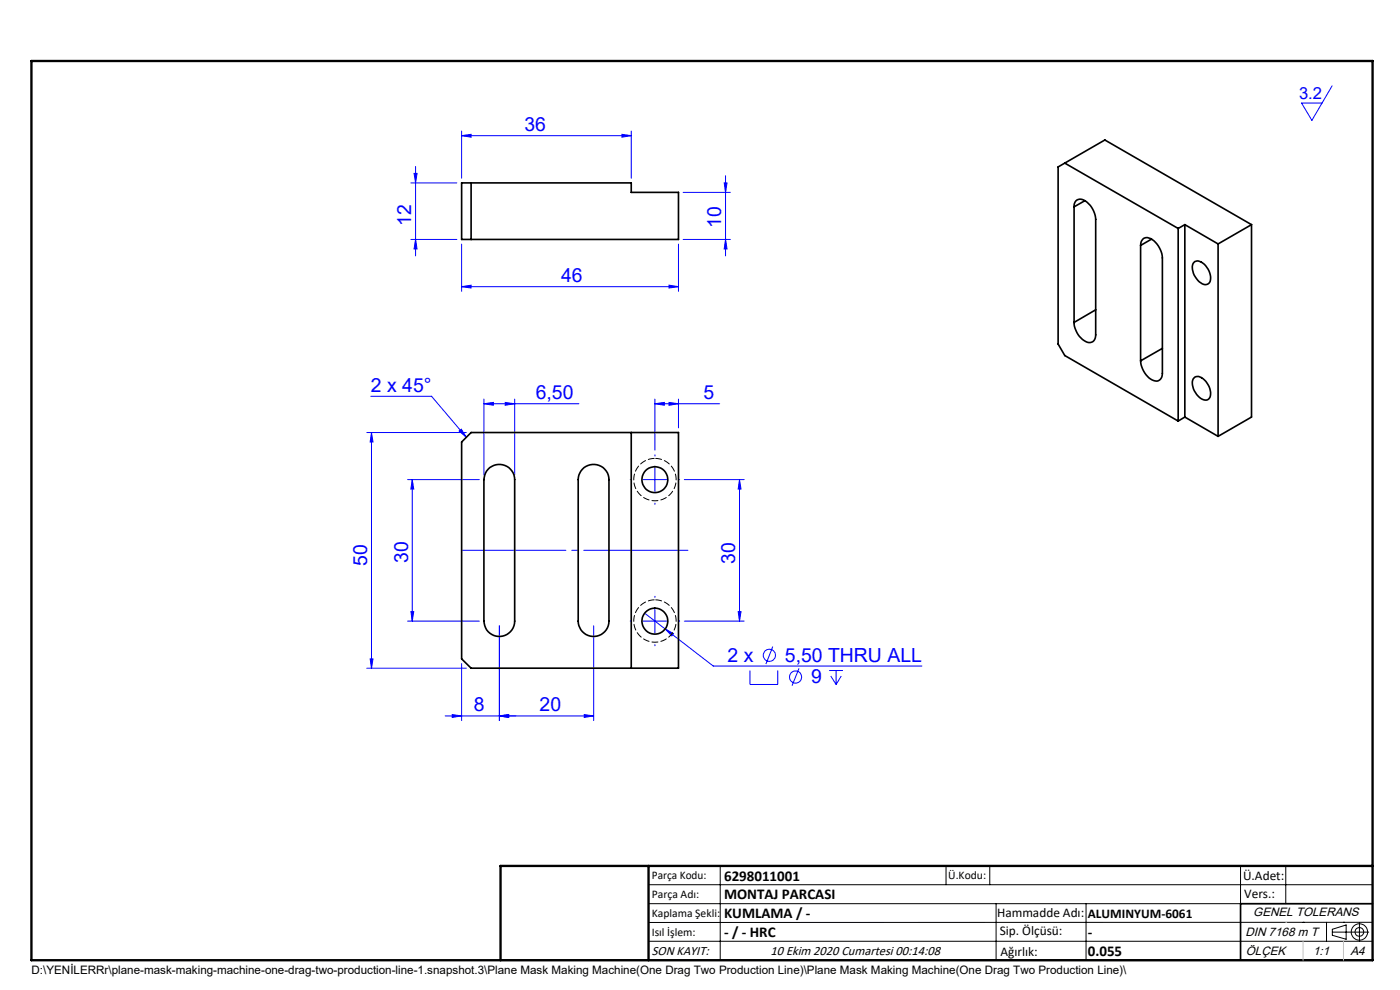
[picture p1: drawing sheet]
<svg xmlns="http://www.w3.org/2000/svg" width="297mm" height="210mm" viewBox="0 0 297 210" stroke-linecap="round" stroke-linejoin="round" font-family="sans-serif">
<g fill="none" stroke="#00f" stroke-width=".21">
<path d="M282.6 18.2l-4.3 7.3-2.2-3.6h4.4M87.2 38.8h9.7M87.8 36.8h.7l-.3 2zM88.2 35.3v19M97.9 28.8l2-.3v.6zM97.9 27.8v10M97.9 28.8h36M131.9 28.5l2 .3-2 .3zM133.9 27.8v10M153.6 38.8h.6l-.3 2zM153.9 37.3v17M87.2 50.8h9.7"/>
<path d="M88.2 50.8l.3 2h-.7zM97.9 51.8v10M143.9 51.8v10M144.9 50.8h10M144.9 40.8h10M153.9 50.8l.3 2h-.6zM97.9 60.8l2-.3v.6zM97.9 60.8h46M141.9 60.5l2 .3-2 .3zM77.8 91.7h21.1M78.7 84.1h12.8l7.4 8.6M78.8 91.7v50"/>
<path d="M78.8 91.7l.3 2.1h-.6zM97.4 91.4l.5-.4 1 1.7zM102.7 85.6l2-.2v.6zM102.7 84.7v16M102.7 85.6h20.1M107.2 85.4l2 .2-2 .4zM109.2 84.7v16M138.9 85.6l2-.2v.6zM138.9 84.7v10.8M138.9 99.3v4.9M138.9 85.6h13.8M141.9 85.4l2 .2-2 .4z"/>
<path d="M143.9 84.7v6.1M86.5 101.7h15.2M87.5 101.7v30.1M87.5 101.7l.3 2h-.6zM136.4 101.7h5M145.2 101.7h12.7M156.9 101.7v30.1M156.9 101.7l.3 2h-.6zM78.5 139.8h.6l-.3 1.9zM86.5 131.8h15.2M87.2 129.7h.6l-.3 2.1zM105.9 132.7v20.2"/>
<path d="M125.9 132.7v20.2M136.4 131.8h5M136.7 130.1l4.4 3.3M138.9 129.2v5.1M141.1 133.4l1.8 1-.4 .5zM141.1 133.4l10.2 7.9h44.3M145.2 131.8h12.7M156.6 129.7h.6l-.3 2.1zM163.9 137.2l-1.4 3.7M77.8 141.7h21.1M94.4 151.9h31.5M95.9 151.6l2 .3-2 .3z"/>
<path d="M97.9 140.7v12.2M105.9 151.9l2-.3v.6zM123.9 151.6l2 .3-2 .3zM159.1 142.2v3h5.9v-3M169.5 141.8l-1.5 3.6M175.9 142.2h2.9M176.2 143.4l1.2 1.8M177.4 142.2v3M178.5 143.4l-1.1 1.8"/>
<circle cx="163.2" cy="139" r="1.29"/>
<circle cx="168.8" cy="143.6" r="1.29"/>
</g>
<g fill="none" stroke="#000" stroke-width=".21">
<path d="M137.6 187.7h153.6M137.6 191.7h153.6M137.6 199.7h153.6M152.8 183.7v20M200.7 183.7v4M210 183.7v4M211.3 191.7v12M230.4 191.7v12M263.2 183.7v20M272.8 183.7v8M276.4 195.6h.1M281.4 195.6v4.1"/>
<path d="M282.6 197.7h7.8M282.6 197.1l3-.9v3l-3-.8zM285 195.6h.1M288.4 195.8v3.8M291.2 195.6l-153.6 .1"/>
<circle cx="288.4" cy="197.7" r="1.74"/>
<circle cx="288.4" cy="197.7" r=".93"/>
</g>
<path d="M97.9 116.7h48" fill="none" stroke="#00f" stroke-width=".21" stroke-dasharray="30.5 1.3 1.3 1.3" stroke-dashoffset="8.4"/>
<path d="M138.9 96.7v-.2M133.9 101.7h-.2M138.9 106.7v.3M143.9 101.7h.3M133.9 131.7h-.2M138.9 126.7v-.2M138.9 136.7v.3M143.9 131.7h.3" fill="none" stroke="#00f" stroke-width=".21" stroke-dasharray="30.5 1.3 1.3 1.3"/>
<path d="M291.2 191.7h-28v12M106.2 203.7h185" fill="none" stroke="#000" stroke-width=".35"/>
<path d="M6.7 12.9h284.5v190.8h-284.5zM137.6 183.7v20M291.2 183.7h-185v20" fill="none" stroke="#000" stroke-width=".5"/>
<path d="M272.8 195.6h.1M276.4 199.7v4M285 199.7v4" fill="none" stroke="#c0c0c0" stroke-width=".21"/>
<g fill="#00f">
<path d="M131.9 28.5l2 .3-2 .3zM97.9 28.8l2-.3v.6z"/>
<path d="M105.9 151.9l2-.3v.6zM123.9 151.6l2 .3-2 .3zM102.7 85.6l2-.2v.6zM107.2 85.4l2 .2-2 .4zM141.1 133.4l1.4 1.5 .4-.5zM97.4 91.4l.5-.4 1 1.7zM97.9 60.8l2-.3v.6zM141.9 60.5l2 .3-2 .3z"/>
<path d="M138.9 85.6l2-.2v.6zM141.9 85.4l2 .2-2 .4z"/>
<path d="M105.9 151.9l2-.3v.6zM95.9 151.6l2 .3-2 .3z"/>
<path d="M156.9 101.7l.3 2h-.6zM156.6 129.7h.6l-.3 2.1zM78.8 91.7l.3 2.1h-.6zM78.5 139.8h.6l-.3 1.9zM87.5 101.7l.3 2h-.6zM87.2 129.7h.6l-.3 2.1zM87.8 36.8h.7l-.3 2zM88.2 50.8l.3 2h-.7zM153.6 38.8h.6l-.3 2zM153.9 50.8l.3 2h-.6z"/>
</g>
<g fill="none" stroke="#000" stroke-width=".35">
<path d="M97.9 38.8h36v2h10v10h-46zM99.9 38.8v12M225.9 34.6l24 13.9M227.9 43.9a1.42 1.42 0 0 1 .7-1.6 1.42 1.42 0 0 1 1.7 .4 5.2 5.2 0 0 1 2.1 3.8v24.5a1.43 1.43 0 0 1-.7 1.6 1.43 1.43 0 0 1-1.7-.4 5 5 0 0 1-2.1-3.8M227.9 43.9v24.5M230.2 42.6l-2.3 1.3M242 52.1a1.43 1.43 0 0 1 .7-1.6 1.43 1.43 0 0 1 1.7 .3 5.3 5.3 0 0 1 2.2 3.9v24.5a1.44 1.44 0 0 1-.8 1.5 1.44 1.44 0 0 1-1.7-.3 5.3 5.3 0 0 1-2.1-3.9M242 52.1v24.4M244.3 50.7l-2.3 1.4M249.9 48.5v40.8M251.4 47.7l7 4M251.4 47.7l-1.5 .8"/>
<path d="M251.4 47.7v40.8M253.3 55.7a1.58 1.58 0 0 1 2.2 .4 3.6 3.6 0 0 1 1.1 3.9 1.4 1.4 0 0 1-2.2-.2 3.8 3.8 0 0 1-1.3-3.9zM258.4 51.7v40.9M265.5 47.7l-7.1 4M265.5 47.7l-31.1-18-9.9 5.7v37.6l1.4 2.4 24 13.9M265.5 47.7v40.8l-7.1 4.1M232.4 65.7l-4.5 2.7M246.6 73.9l-4.6 2.6M99.9 91.7h44v50h-44l-2-1.9v-46zM103.9 99.2a3.3 3.3 0 0 1 3.4-.4 3.3 3.3 0 0 1 1.9 2.9v30.1a3.3 3.3 0 0 1-3.3 3.2 3.3 3.3 0 0 1-3.2-3.2v-30.1l.3-1.4zM123.5 99.5a3.3 3.3 0 0 1 3.6-.8 3.3 3.3 0 0 1 2.1 3v30.1a3.3 3.3 0 0 1-3.3 3.2 3.3 3.3 0 0 1-3.2-3.2v-30.1l.1-.9zM133.9 91.7v50"/>
<path d="M251.4 88.5l7 4.1M251.4 88.5l-1.5 .8M253.3 80.2a1.5 1.5 0 0 1 2.2 .4 3.6 3.6 0 0 1 1.1 3.8 1.4 1.4 0 0 1-2.2-.1 3.8 3.8 0 0 1-1.3-3.9z"/>
<circle cx="138.9" cy="101.7" r="2.75"/>
<circle cx="138.9" cy="131.8" r="2.75"/>
</g>
<path d="M138.9 97.2a4.5 4.5 0 0 1 4 6.6 4.5 4.5 0 0 1-7.7 .5 4.5 4.5 0 0 1 3.2-7l.5-.1M138.9 127.2a4.5 4.5 0 0 1 4 6.6 4.5 4.5 0 0 1-7.7 .5 4.5 4.5 0 0 1 3.2-7l.5-.1" fill="none" stroke="#000" stroke-width=".21" stroke-dasharray="1.3 .6" stroke-dashoffset="-.2"/>
<g font-size="4.1" fill="#00f">
<text x="111.3" y="27.9">36</text>
<text x="87.3" y="47.9" transform="rotate(-90 87.3 47.9)">12</text>
<text x="153" y="48.3" transform="rotate(-90 153 48.3)">10</text>
<text x="119" y="59.9">46</text>
<text x="78.7" y="83.1">2 x 45°</text>
<text x="113.7" y="84.7">6,50</text>
<text x="149.3" y="84.7">5</text>
<text x="77.9" y="120" transform="rotate(-90 77.9 120)">50</text>
<text x="86.6" y="119.4" transform="rotate(-90 86.6 119.4)">30</text>
<text x="156" y="119.5" transform="rotate(-90 156 119.5)">30</text>
<text x="154.3" y="140.4">2 x</text>
<text x="166.5" y="140.4">5,50 THRU ALL</text>
<text x="172.1" y="145">9</text>
<text x="100.5" y="150.9">8</text>
<text x="114.5" y="150.9">20</text>
</g>
<text font-size="3.5" fill="#00f" x="275.6" y="21.1">3.2</text>
<g font-size="3.2">
<text x="153.6" y="190.8">MONTAJ PARCASI</text>
<text x="153.6" y="186.8">6298011001</text>
<text x="153.6" y="194.8">KUMLAMA / -</text>
<text x="153.6" y="198.8">- / - HRC</text>
<text x="230.8" y="198.7">-</text>
<text x="230.8" y="202.8">0.055</text>
</g>
<g font-size="2.8">
<text x="263.7" y="186.7">Ü.Adet:</text>
<text x="263.9" y="190.5">Vers.:</text>
<text x="211.5" y="194.5">Hammadde Adı:</text>
<text x="230.8" y="194.7">ALUMINYUM-6061</text>
<text x="138.3" y="202.6">SON KAYIT:</text>
<text x="163.5" y="202.6">10 Ekim 2020 Cumartesi 00:14:08</text>
<text x="212.1" y="198.4">Sip. Ölçüsü:</text>
<text x="212.2" y="202.7">Ağırlık:</text>
</g>
<g font-size="2.6">
<text x="265.9" y="194.4">GENEL TOLERANS</text>
<text x="264.2" y="198.5">DIN 7168 m T</text>
<text x="264.3" y="202.6">ÖLÇEK</text>
<text x="278.5" y="202.6">1:1</text>
<text x="286.5" y="202.6">A4</text>
</g>
<g font-size="2.5">
<text x="138.3" y="186.4">Parça Kodu:</text>
<text x="138.3" y="190.5">Parça Adı:</text>
<text x="201.2" y="186.5">Ü.Kodu:</text>
<text x="138.3" y="194.5">Kaplama Şekli:</text>
<text x="138.3" y="198.6">Isıl İşlem:</text>
<text x="6.7" y="206.7">D:\YENİLERRr\plane-mask-making-machine-one-drag-two-production-line-1.snapshot.3\Plane Mask Making Machine(One Drag Two Production Line)\Plane Mask Making Machine(One Drag Two Production Line)\</text>
</g>
</svg>
